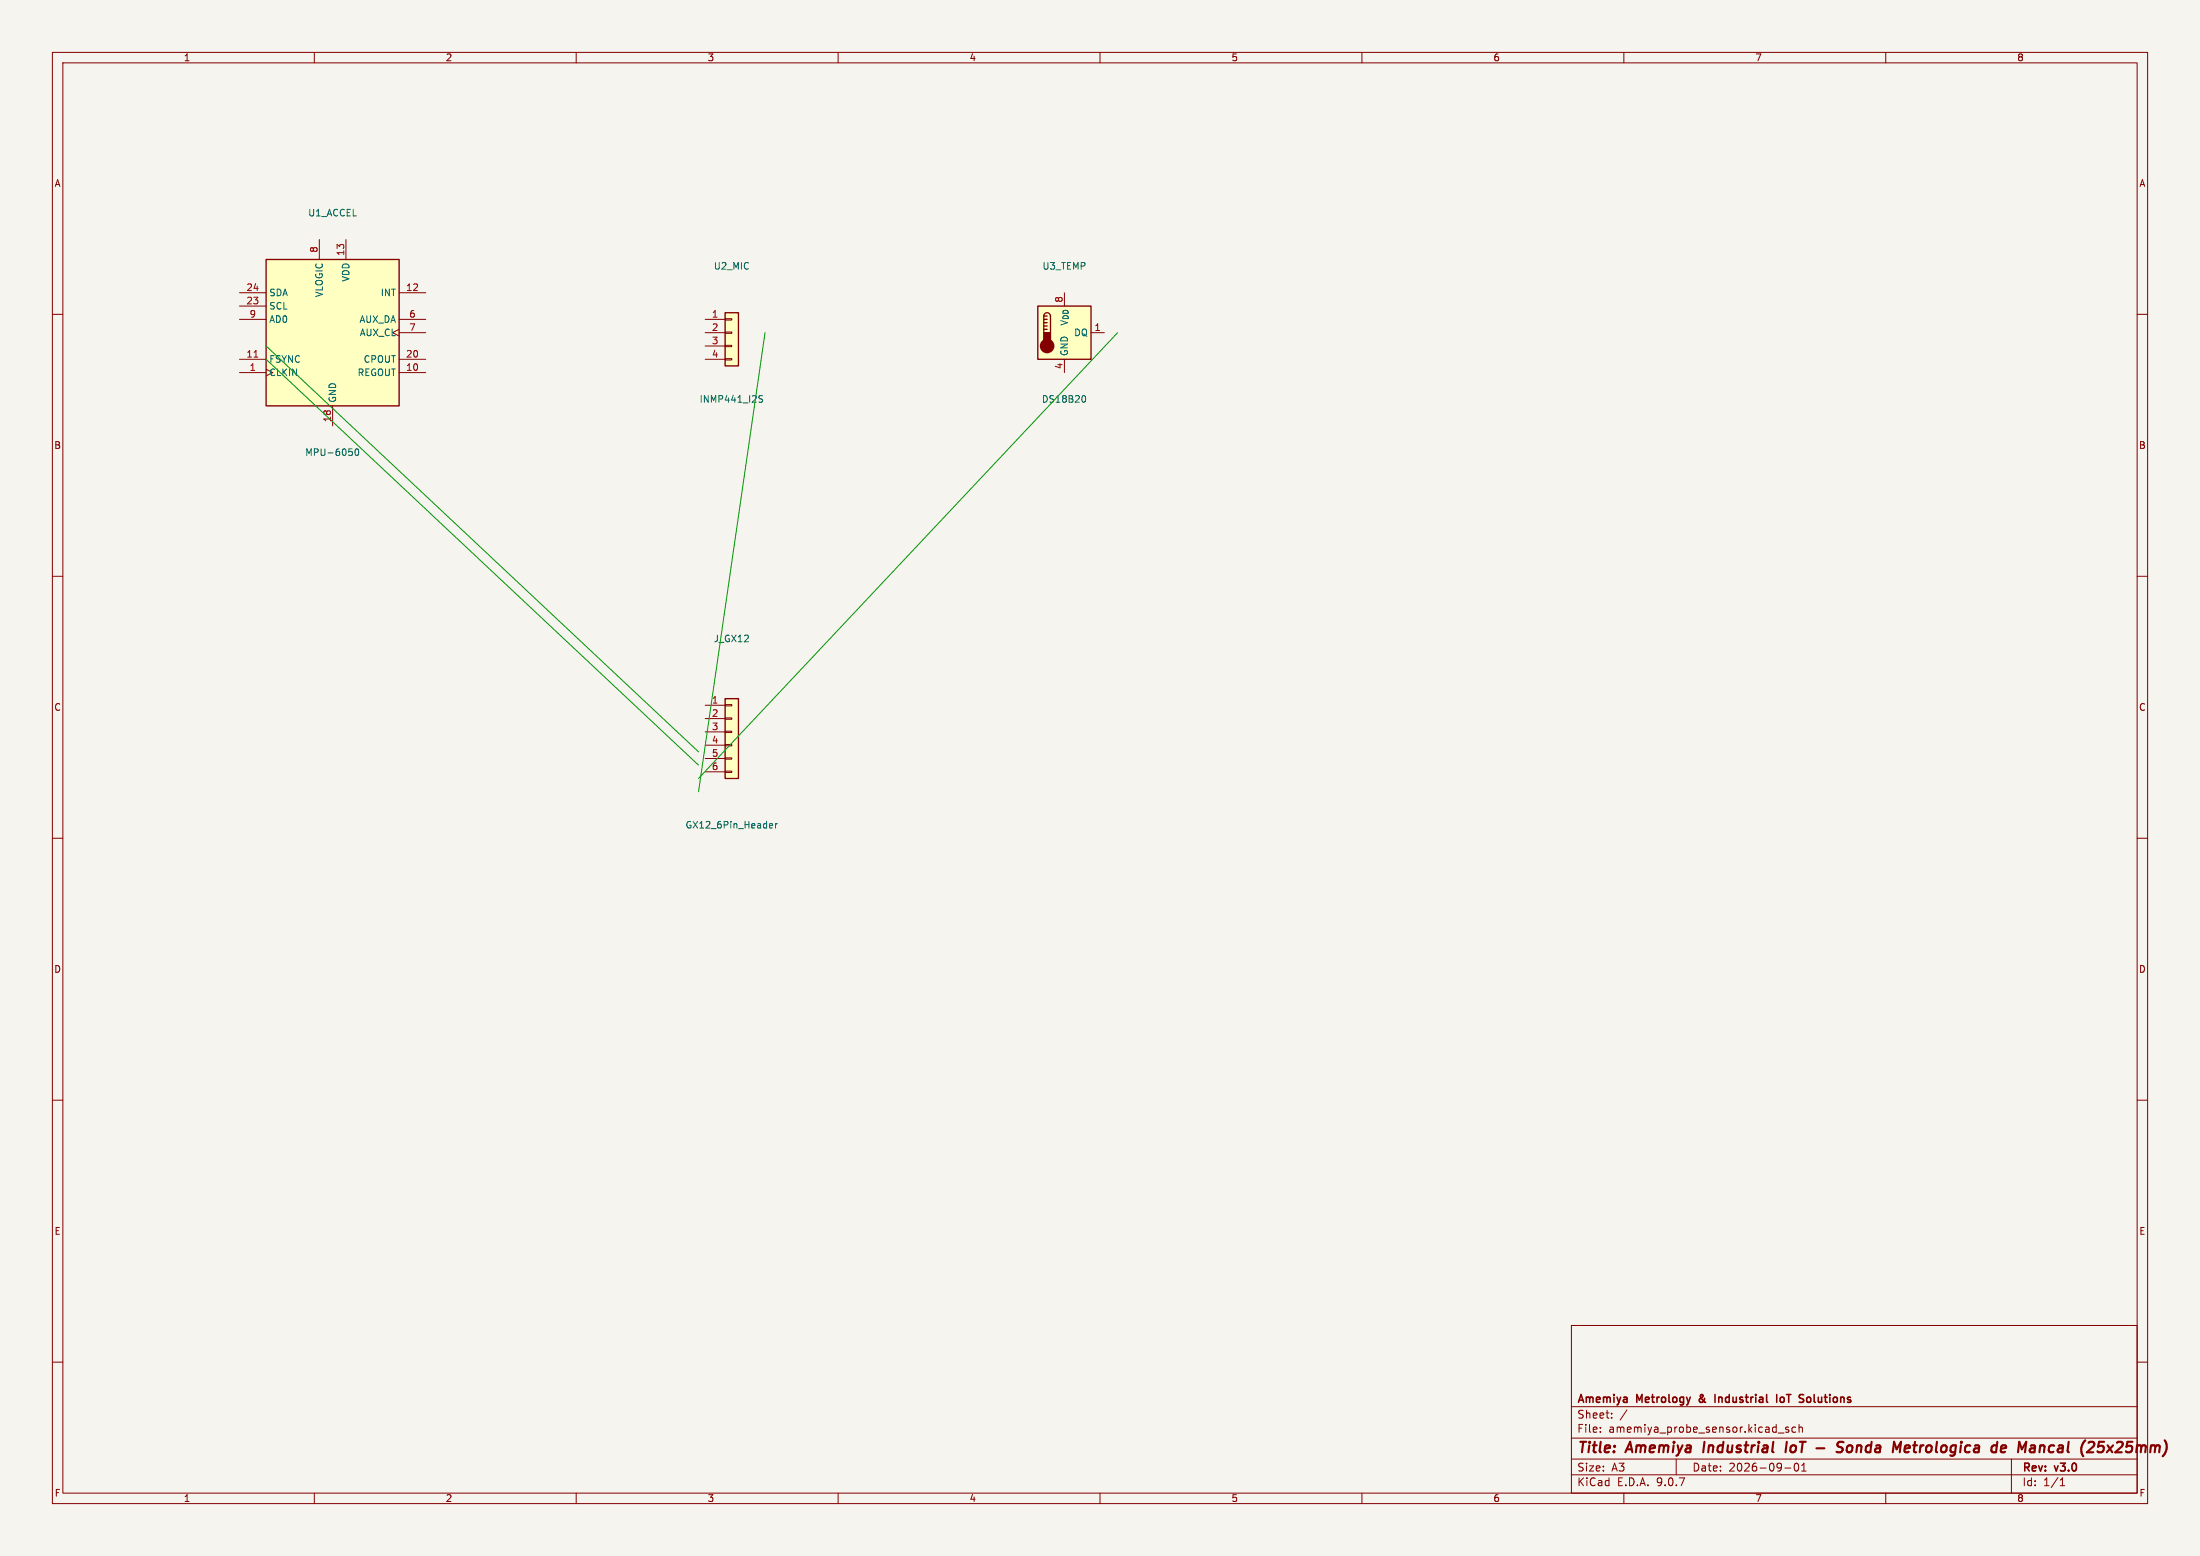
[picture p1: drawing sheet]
<svg xmlns="http://www.w3.org/2000/svg" width="420mm" height="297mm" viewBox="0 0 420 297" stroke-linecap="round" stroke-linejoin="round" font-family="sans-serif">
<path d="M0 0h420v297h-420z" fill="#f5f4ef" stroke="#f5f4ef" stroke-width=".19"/>
<g fill="none" stroke="#840000" stroke-width=".19">
<path d="M10 10h400v277h-400zM12 12h396v273h-396zM60 10v2M110 10v2M160 10v2M210 10v2M260 10v2M310 10v2M360 10v2M10 60h2M408 60h2M10 110h2"/>
<path d="M408 110h2M10 160h2M408 160h2M10 210h2M408 210h2M300 253h108v32h-108zM10 260h2M300 278.5h108M300 274.5h108M300 268.5h108M305.5 273.2v.2M305.5 272.5v.1"/>
<path d="M307.7 270.5v.2M307.7 269.8v.1M310.6 269.1l-1.3 1.9M320 278.5v3M339.4 273.5h1.2M341.4 272.5l-.3-.1-.2 .2v.2l.5 .2v.3h-.5M342.7 279.4l.2-.1a.8 .8 0 0 1 .5 .7 .8 .8 0 0 1-.5 .8l-.2-.2-.2-.4zM342.8 272.5l-.4-.1-.3 .3 .1 .6h.6M343.4 272.5l.3-.1 .3 .1 .1 .9M343.4 271.9v1.5M343.9 279.7l.5-.4v1.5M384 278.5v6.5"/>
<path d="M408 260h2M60 285v2M110 285v2M160 285v2M210 285v2M260 285v2M300 281.5h108M310 285v2M340.7 280.2h1.2M343.9 280.8h.9M360 285v2M393.3 283.6h.9"/>
<path d="M393.3 282.5l.4-.4v1.5"/>
</g>
<g fill="none" stroke="#840000" stroke-width=".4">
<path d="M325.4 275.2l-.3 2M341.1 275.2l-.2 2M346.8 276.4h1.5M351.1 276.2l.5 .1a.51 .51 0 0 1 .2 .6 .51 .51 0 0 1-.5 .3h-.4M352 275.3a.85 .85 0 0 0-1.1 .1l-.1 .6M353.3 275.9a.62 .62 0 0 0-.7 .4v.7a.52 .52 0 0 0 .7 .1M363.6 276.5l1-.2-.1-.3h-.7l-.2 .9 .2 .3 .6-.1M382 277.1h.8M382 276.2l.4-.3h.3l.3 .3v.1l-1 .2M389.5 275.9l-.2 1.3M390.3 276a.57 .57 0 0 0-.8 .1M398.1 274.9l-.1 .1"/>
<path d="M400.7 275.2h1M401.6 276.2l-.1 .8M402.4 275.9l.8 1.3M403.4 275.9l-1.2 1.3"/>
</g>
<path d="M324.5 267v.5M327.4 266.2v1.5M339.2 266.2v1.5M340.5 266.8l-.4-.1-.3 .3 .2 .6h.5M345.4 266.7l-.4 .1-.1 .2 .1 .5 .4 .2" fill="none" stroke="#840000" stroke-width=".3"/>
<path d="M50.8 49.5h25.4v28h-25.4z" fill="#ffffc2"/>
<path d="M50.8 49.5h25.4v28h-25.4z" fill="none" stroke="#840000" stroke-width=".25"/>
<g fill="none" stroke="#840000" stroke-width=".19">
<path d="M45.7 55.9h5.1M45.7 58.4h5.1M61 45.7v3.8M66 45.7v3.8M76.2 55.9h5.1M45.7 61h5.1M45.7 68.6h5.1M45.7 71.1h5.1M63.5 77.5v3.8M76.2 62.9l-1.3 .6 1.3 .6M76.2 61h5.1M76.2 68.6h5.1"/>
<path d="M76.2 71.1h5.1M76.2 63.5h5.1"/>
</g>
<path d="M48.5 68.2h.7" fill="none" stroke="#a90000" stroke-width=".19"/>
<path d="M66.6 85.7h.6M67.2 86.2l.1 .2-.1 .5M67.9 85.7h.2a.68 .68 0 0 1 .4 .6 .68 .68 0 0 1-.4 .6 .84 .84 0 0 1-.2-1.2z" fill="none" stroke="#006464" stroke-width=".19"/>
<path d="M138.4 59.7h2.6v10.2h-2.6z" fill="#ffffc2"/>
<path d="M138.4 59.7h2.6v10.2h-2.6z" fill="none" stroke="#840000" stroke-width=".25"/>
<path d="M134.6 61h3.8M134.6 63.5h3.8M134.6 66h3.8M134.6 68.6h3.8M138.4 60.8h1.3v.3h-1.3zM138.4 63.4h1.3v.2h-1.3zM138.4 65.9h1.3v.3h-1.3zM138.4 68.5h1.3v.2h-1.3z" fill="none" stroke="#840000" stroke-width=".19"/>
<path d="M145 76.1l.5 .1 .1 .3-.2 .3-.5-.1M145 75.6h.6" fill="none" stroke="#006464" stroke-width=".19"/>
<path d="M198.1 58.4h10.2v10.2h-10.2z" fill="#ffffc2"/>
<path d="M198.1 58.4h10.2v10.2h-10.2zM199.3 60.3a.64 .64 0 0 1 .6-.6 .64 .64 0 0 1 .6 .6v3.2M199.3 60.3v3.2M199.3 60.3h.6M199.3 61h.6M199.3 61.6h.6M199.3 62.2h.6M199.3 62.9h.6" fill="none" stroke="#840000" stroke-width=".25"/>
<g fill="#840000" stroke="#840000" stroke-width=".25">
<path d="M199.3 63.5h1.2v1.9h-1.2z"/>
<circle cx="199.9" cy="66" r="1.27"/>
</g>
<path d="M203.2 68.6v2.5M208.3 63.5h2.5" fill="none" stroke="#840000" stroke-width=".19"/>
<path d="M206.8 75.5a.68 .68 0 0 1 .5 .6 .68 .68 0 0 1-.5 .7" fill="none" stroke="#006464" stroke-width=".19"/>
<path d="M138.4 133.4h2.6v15.2h-2.6z" fill="#ffffc2"/>
<path d="M138.4 133.4h2.6v15.2h-2.6z" fill="none" stroke="#840000" stroke-width=".25"/>
<path d="M134.6 134.6h3.8M134.6 137.2h3.8M134.6 139.7h3.8M138.4 134.5h1.3v.2h-1.3zM138.4 137h1.3v.3h-1.3zM138.4 139.6h1.3v.2h-1.3zM134.6 142.2h3.8M134.6 144.8h3.8M134.6 147.3h3.8M138.4 142.1h1.3v.3h-1.3zM138.4 144.7h1.3v.2h-1.3zM138.4 147.2h1.3v.2h-1.3z" fill="none" stroke="#840000" stroke-width=".19"/>
<path d="M147.1 157.2l.3 .1 .1 .2-.6 .1M147.4 158l-.3 .1M148 157.2v.9M148.4 157.2l-.4 .3" fill="none" stroke="#006464" stroke-width=".19"/>
<path d="M50.8 68.6l82.5 77.5M50.8 66l82.5 77.5M146 63.5l-12.7 87.6M213.4 63.5l-80.1 85.1" fill="none" stroke="#009600" stroke-width=".19"/>
<g font-size="2.8" fill="#840000">
<text x="301" y="277.9">Title:</text>
<text x="310.6" y="277.9">Amemiya</text>
<text x="326" y="277.9">Industrial</text>
<text x="342.5" y="277.9">IoT</text>
<text x="349.1" y="277.9">-</text>
<text x="353.9" y="277.9">Sonda</text>
<text x="365.4" y="277.9">Metrologica</text>
<text x="385.1" y="277.9">de</text>
<text x="390.9" y="277.9">Mancal</text>
<text x="403.7" y="277.9">(25x25mm)</text>
</g>
<g font-size="2.1" fill="#840000">
<text x="301" y="268.2">Amemiya</text>
<text x="312.5" y="268.2">Metrology</text>
<text x="325" y="268.2">&amp;</text>
<text x="328.6" y="268.2">Industrial</text>
<text x="341" y="268.2">IoT</text>
<text x="346" y="268.2">Solutions</text>
<text x="301" y="273.7">File:</text>
<text x="301" y="271">Sheet:</text>
<text x="307.1" y="273.7">amemiya_probe_sensor.kicad_sch</text>
<text x="301" y="281.1">Size:</text>
<text x="307.6" y="281.1">A3</text>
<text x="323" y="281.1">Date:</text>
<text x="330" y="281.1">2026-09-01</text>
<text x="386" y="281.3">Rev:</text>
<text x="392.4" y="281.3">v3.0</text>
<text x="301" y="283.9">KiCad</text>
<text x="308.7" y="283.9">E.D.A.</text>
<text x="316.3" y="283.9">9.0.7</text>
<text x="386" y="283.9">Id:</text>
<text x="390.1" y="283.9">1/1</text>
</g>
<g font-size="1.8" fill="#840000">
<text x="35" y="11.9">1</text>
<text x="85" y="11.9">2</text>
<text x="135" y="11.9">3</text>
<text x="185" y="11.9">4</text>
<text x="235" y="11.9">5</text>
<text x="285" y="11.9">6</text>
<text x="335" y="11.9">7</text>
<text x="385" y="11.9">8</text>
<text x="10.3" y="35.9">A</text>
<text x="408.3" y="35.9">A</text>
<text x="10.3" y="85.9">B</text>
<text x="408.2" y="85.9">B</text>
<text x="10.3" y="135.9">C</text>
<text x="408.2" y="135.9">C</text>
<text x="10.3" y="185.9">D</text>
<text x="408.2" y="185.9">D</text>
<text x="10.3" y="235.9">E</text>
<text x="408.3" y="235.9">E</text>
<text x="10.3" y="285.9">F</text>
<text x="35" y="286.9">1</text>
<text x="85" y="286.9">2</text>
<text x="135" y="286.9">3</text>
<text x="185" y="286.9">4</text>
<text x="235" y="286.9">5</text>
<text x="285" y="286.9">6</text>
<text x="335" y="286.9">7</text>
<text x="385" y="286.9">8</text>
<text x="408.3" y="285.9">F</text>
</g>
<g font-size="1.8" fill="#006464">
<text x="58.7" y="41.5">U1_ACCEL</text>
<text x="66.9" y="53.9" transform="rotate(-90 66.9 53.9)">VDD</text>
<text x="136.2" y="51.7">U2_MIC</text>
<text x="198.9" y="51.7">U3_TEMP</text>
<text x="51.3" y="56.7">SDA</text>
<text x="51.3" y="59.3">SCL</text>
<text x="61.8" y="56.8" transform="rotate(-90 61.8 56.8)">VLOGIC</text>
<text x="72.6" y="56.7">INT</text>
<text x="51.3" y="61.8">AD0</text>
<text x="68.5" y="61.8">AUX_DA</text>
<text x="68.6" y="64.4">AUX_CL</text>
<text x="204.1" y="62.3" transform="rotate(-90 204.1 62.3)">V_{DD}</text>
<text x="205" y="64.4">DQ</text>
<text x="51.3" y="69.4">FSYNC</text>
<text x="51.3" y="72">CLKIN</text>
<text x="68.2" y="72">REGOUT</text>
<text x="69.3" y="69.4">CPOUT</text>
<text x="204.1" y="68.1" transform="rotate(-90 204.1 68.1)">GND</text>
<text x="64.4" y="77" transform="rotate(-90 64.4 77)">GND</text>
<text x="133.5" y="77.1">INMP441_I2S</text>
<text x="198.8" y="77.1">DS18B20</text>
<text x="58.2" y="87.2">MPU-6050</text>
<text x="136.2" y="122.8">J_GX12</text>
<text x="130.8" y="158.3">GX12_6Pin_Header</text>
</g>
<g font-size="1.8" fill="#a90000">
<text x="60.7" y="48.3" transform="rotate(-90 60.7 48.3)">8</text>
<text x="65.8" y="48.9" transform="rotate(-90 65.8 48.9)">13</text>
<text x="46.9" y="55.6">24</text>
<text x="46.9" y="58.2">23</text>
<text x="77.4" y="55.6">12</text>
<text x="202.9" y="57.9" transform="rotate(-90 202.9 57.9)">8</text>
<text x="47.6" y="60.7">9</text>
<text x="78" y="60.7">6</text>
<text x="78" y="63.2">7</text>
<text x="135.8" y="60.7">1</text>
<text x="135.8" y="63.2">2</text>
<text x="135.8" y="65.8">3</text>
<text x="208.8" y="63.2">1</text>
<text x="46.9" y="68.3">11</text>
<text x="47.6" y="70.9">1</text>
<text x="77.4" y="68.3">20</text>
<text x="77.4" y="70.9">10</text>
<text x="135.8" y="68.3">4</text>
<text x="202.9" y="70.6" transform="rotate(-90 202.9 70.6)">4</text>
<text x="63.2" y="80.7" transform="rotate(-90 63.2 80.7)">18</text>
<text x="135.8" y="134.4">1</text>
<text x="135.8" y="136.9">2</text>
<text x="135.8" y="139.4">3</text>
<text x="135.8" y="142">4</text>
<text x="135.8" y="144.5">5</text>
<text x="135.8" y="147.1">6</text>
</g>
</svg>
